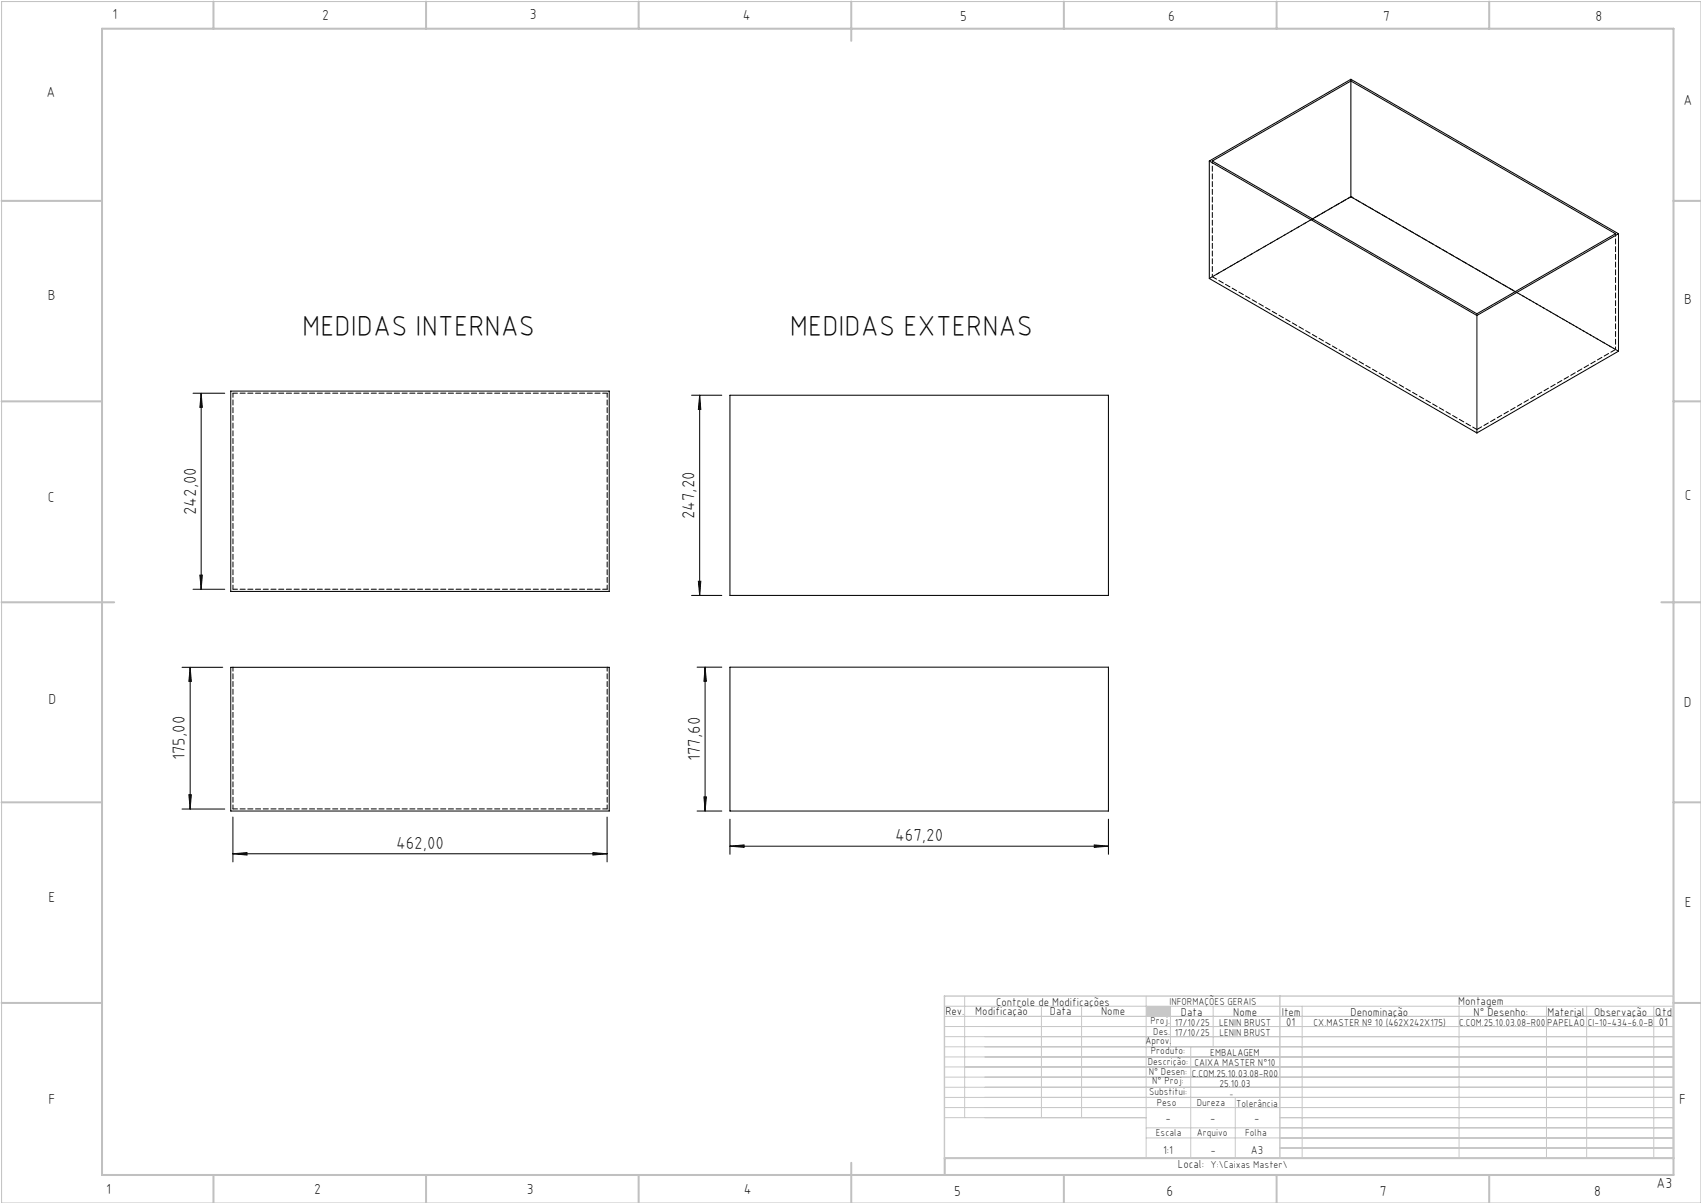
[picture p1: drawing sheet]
<svg xmlns="http://www.w3.org/2000/svg" width="420mm" height="297mm" viewBox="0 0 420 297" stroke-linecap="round" stroke-linejoin="round" font-family="sans-serif">
<path d="M.4 .4h419.6v296.6h-419.6z" fill="none" stroke="#c0c0c0" stroke-width=".25"/>
<g fill="none" stroke="#c0c0c0" stroke-width=".5">
<path d="M25.2 7.1h388v283h-388zM52.7 .4v6.7M105.2 .4v6.7M157.7 .4v6.7M210.2 .4v9.7M262.7 .4v6.7M315.2 .4v6.7M367.7 .4v6.7M.4 49.6h24.8M413.2 49.6h6.8M.4 99.1h24.8M413.2 99.1h6.8"/>
<path d="M.4 148.7h27.8M410.2 148.7h9.8M.4 198.1h24.8M413.2 198.1h6.8M.4 247.6h24.8M413.2 247.6h6.8M52.7 290.1v6.9M105.2 290.1v6.9M157.7 290.1v6.9M210.2 287.1v9.9M262.7 290.1v6.9M315.2 290.1v6.9"/>
<path d="M367.7 290.1v6.9M413.2 285.9h-179.9v4.2"/>
</g>
<g fill="none" stroke="#c3c8d2" stroke-width=".25">
<path d="M233.2 250.9h180M233.2 248.4h180M233.2 253.4h180M233.2 255.9h180M233.2 258.4h180M238.2 245.9v30M257.1 248.4v27.5M267.1 248.4v27.5M283 245.9v40M289 248.4v10M294 258.4v27.5M299.5 248.4v10"/>
<path d="M321.5 248.4v37.5M360.3 248.4v37.5M381.8 248.4v37.5M391.8 248.4v37.5M408.3 248.4v37.5M233.2 260.9h180M233.2 263.4h180M233.2 265.9h180M233.2 268.4h180M233.2 270.9h180M233.2 273.4h180M233.2 275.9h49.8"/>
<path d="M283 278.4h130.2M305 270.9v15M316 275.9h97.2M283 280.9h130.2M316 283.4h97.2"/>
</g>
<path d="M233.2 245.9h180v40h-180zM316 245.9v40" fill="none" stroke="#c3c8d2" stroke-width=".35"/>
<path d="M283 248.4h6v2.5h-6z" fill-rule="evenodd" fill="#c3c8d2"/>
<g fill="none" stroke="#000" stroke-width=".25">
<path d="M333.6 20v28.6M298.6 39.8v29l66.1 38.1M298.6 39.8l66.1 38.1M298.6 39.8l35-20.2 66 38.1M299.3 39.8l34.3-19.8 65.3 37.7-34.2 19.8zM333.6 48.6l40.5 23.4M333.6 48.6l-9.5 5.4M399.6 57.7l-34.9 20.2M399.6 57.7v29l-34.9 20.2M364.7 77.9v29M47.7 97.1h7.8M49.7 97.1l.3 3.5h-.6z"/>
<path d="M49.7 97.1v48.4M57 96.6h93.4v49.4h-93.4zM170.7 97.6h7.5M172.8 97.6v49.4M172.8 97.6l.2 3.5h-.6zM180.2 97.6h93.5v49.4h-93.5zM47.7 145.5h7.8M49.4 142h.6l-.3 3.5zM170.7 147h7.5M172.4 143.5h.6l-.2 3.5zM44.9 164.7h10.1M47 164.7v35"/>
<path d="M47 164.7l.2 3.5h-.6zM57 164.7h93.4v35.5h-93.4zM172.1 164.7h6.1M174.1 164.7l.3 3.5h-.6zM174.1 164.7v35.5M180.2 164.7h93.5v35.5h-93.5zM44.9 199.7h10.6M46.6 196.2h.6l-.2 3.5zM173.8 196.7h.6l-.3 3.5zM57.5 210.8l3.5-.3v.6zM57.5 201.7v11.1M57.5 210.8h92.4"/>
<path d="M146.4 210.5l3.5 .3-3.5 .3zM149.9 201.7v11.1M172.1 200.2h6.1M180.2 208.9l3.5-.3v.6zM180.2 202.2v8.7M180.2 208.9h93.5M270.2 208.6l3.5 .3-3.5 .3zM273.7 202.2v8.7"/>
</g>
<g fill="#000">
<path d="M49.4 142h.6l-.3 3.5zM49.7 97.1l.3 3.5h-.6zM172.4 143.5h.6l-.2 3.5zM172.8 97.6l.2 3.5h-.6z"/>
<path d="M47 164.7l.2 3.5h-.6zM46.6 196.2h.6l-.2 3.5zM174.1 164.7l.3 3.5h-.6zM173.8 196.7h.6l-.3 3.5z"/>
<path d="M57.5 210.8l3.5-.3v.6zM146.4 210.5l3.5 .3-3.5 .3zM180.2 208.9l3.5-.3v.6zM270.2 208.6l3.5 .3-3.5 .3z"/>
</g>
<path d="M57.5 164.7v35M149.9 164.7v35" fill="none" stroke="#000" stroke-width=".25" stroke-dasharray="1.3 .6" stroke-dashoffset=".3"/>
<path d="M57.5 97.1h92.4M149.9 97.1v48.4M57.5 145.5v-48.4M149.9 145.5h-92.4M57.5 199.7h92.4" fill="none" stroke="#000" stroke-width=".25" stroke-dasharray="1.3 .6" stroke-dashoffset=".2"/>
<path d="M333.6 19.6v.4M333.6 48.6h.1M364.7 77.5v.4" fill="none" stroke="#000" stroke-width=".25" stroke-dasharray="1.3 .6"/>
<path d="M299.3 39.7v28.6M324.1 54l-24.8 14.3M398.9 57.7v28.6M398.9 86.3l-24.8-14.3M399.6 86.7l-66-38.1" fill="none" stroke="#000" stroke-width=".25" stroke-dasharray="1.3 .6" stroke-dashoffset=".6"/>
<path d="M299.3 68.3l65.4 37.7" fill="none" stroke="#000" stroke-width=".25" stroke-dasharray="1.3 .6" stroke-dashoffset=".1"/>
<path d="M364.7 106l34.2-19.7" fill="none" stroke="#000" stroke-width=".25" stroke-dasharray="1.3 .6" stroke-dashoffset="-.1"/>
<path d="M333.6 48.6l-35 20.1" fill="none" stroke="#000" stroke-width=".25" stroke-dasharray="1.3 .6" stroke-dashoffset=".5"/>
<g font-size="7.1">
<text x="74.6" y="82.9">MEDIDAS INTERNAS</text>
<text x="195" y="82.9">MEDIDAS EXTERNAS</text>
</g>
<g font-size="4.3">
<text x="48.4" y="127.2" transform="rotate(-90 48.4 127.2)">242,00</text>
<text x="171.5" y="128.2" transform="rotate(-90 171.5 128.2)">247,20</text>
<text x="45.7" y="187.7" transform="rotate(-90 45.7 187.7)">175,00</text>
<text x="172.8" y="187.9" transform="rotate(-90 172.8 187.9)">177,60</text>
<text x="97.8" y="209.5">462,00</text>
<text x="221" y="207.6">467,20</text>
</g>
<g font-size="3.6">
<text x="27.8" y="4.8">1</text>
<text x="79.5" y="4.9">2</text>
<text x="130.8" y="4.8">3</text>
<text x="183.4" y="4.9">4</text>
<text x="237.1" y="5.1">5</text>
<text x="288.4" y="5.2">6</text>
<text x="341.5" y="5.1">7</text>
<text x="394" y="5.2">8</text>
<text x="11.5" y="24">A</text>
<text x="415.7" y="25.8">A</text>
<text x="11.8" y="74.1">B</text>
<text x="415.8" y="75.1">B</text>
<text x="11.8" y="124">C</text>
<text x="416" y="123.5">C</text>
<text x="12" y="173.7">D</text>
<text x="415.8" y="174.7">D</text>
<text x="12" y="222.6">E</text>
<text x="416" y="223.9">E</text>
<text x="12" y="272.6">F</text>
<text x="414.6" y="272.6">F</text>
<text x="409" y="293.3">A3</text>
<text x="26.2" y="294.8">1</text>
<text x="77.6" y="294.8">2</text>
<text x="130.1" y="294.8">3</text>
<text x="183.7" y="294.7">4</text>
<text x="235.6" y="295.2">5</text>
<text x="288" y="295.2">6</text>
<text x="340.7" y="295.2">7</text>
<text x="393.6" y="295.2">8</text>
</g>
<g font-size="2.9">
<text x="240.8" y="250.6">Modificação</text>
<text x="259.2" y="250.6">Data</text>
<text x="271.9" y="250.6">Nome</text>
<text x="290.9" y="288.4">Local:</text>
</g>
<g font-size="2.8">
<text x="233.4" y="250.6">Rev.</text>
<text x="246" y="248.4">Controle de Modificações</text>
<text x="291.6" y="250.8">Data</text>
<text x="304.5" y="250.8">Nome</text>
<text x="316.5" y="250.9">Item</text>
<text x="333.5" y="250.9">Denominação</text>
<text x="360.1" y="248.2">Montagem</text>
<text x="363.9" y="250.8">N° Desenho:</text>
<text x="382.1" y="250.8">Material</text>
<text x="393.6" y="250.8">Observação</text>
<text x="408.7" y="250.9">Qtd</text>
<text x="317.6" y="253.3">01</text>
<text x="409.6" y="253.3">01</text>
<text x="287.7" y="276.9">-</text>
<text x="298.8" y="276.9">-</text>
<text x="309.7" y="276.9">-</text>
<text x="287.2" y="284.8">1:1</text>
<text x="298.9" y="284.8">-</text>
<text x="308.8" y="284.8">A3</text>
</g>
<g font-size="2.5">
<text x="288.7" y="248.2">INFORMAÇÕES GERAIS</text>
<text x="282.8" y="257.8">Aprov.</text>
<text x="284.1" y="252.9">Proj.</text>
<text x="284.8" y="255.4">Des.</text>
<text x="290.1" y="255.8">17/10/25</text>
<text x="290.1" y="253.3">17/10/25</text>
<text x="301" y="253.3">LENIN BRUST</text>
<text x="301.1" y="255.8">LENIN BRUST</text>
<text x="324.3" y="253.3">CX.MASTER Nº 10 (462X242X175)</text>
<text x="360.3" y="253.3">C.COM.25.10.03.08-R00</text>
<text x="382" y="253.3">PAPELÃO</text>
<text x="392" y="253.3">CI-10-434-6.0-B</text>
<text x="283.4" y="262.9">Descrição:</text>
<text x="284.2" y="260.3">Produto:</text>
<text x="294.9" y="263.3">CAIXA MASTER N°10</text>
<text x="298.8" y="260.7">EMBALAGEM</text>
<text x="283.7" y="265.4">N° Desen:</text>
<text x="284.5" y="267.7">N° Proj:</text>
<text x="294.3" y="265.9">C.COM.25.10.03.08-R00</text>
<text x="301.1" y="268.3">25.10.03</text>
<text x="283.7" y="270.4">Substitui:</text>
<text x="285.6" y="273">Peso</text>
<text x="295.5" y="273">Dureza</text>
<text x="305.2" y="273.3">Tolerância</text>
<text x="285.4" y="280.4">Escala</text>
<text x="295.5" y="280.4">Arquivo</text>
<text x="307.5" y="280.4">Folha</text>
<text x="298.9" y="288.4">Y:\Caixas Master\</text>
</g>
<text font-size="2.1" x="303.5" y="270.9">-</text>
</svg>
